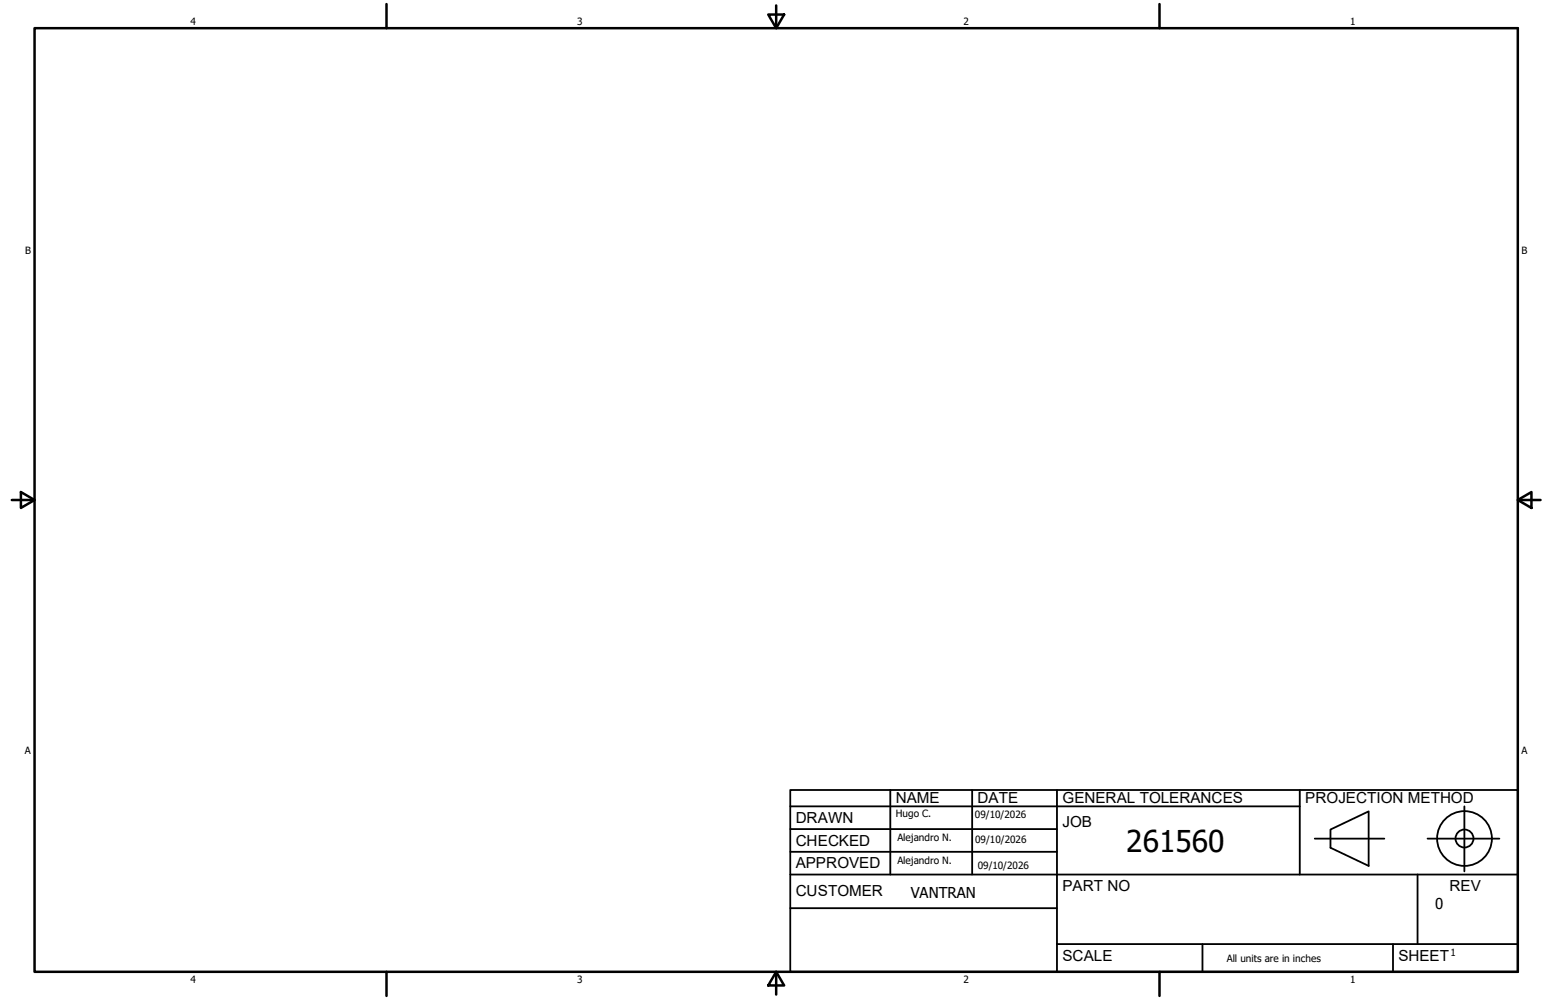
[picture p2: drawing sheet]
<svg xmlns="http://www.w3.org/2000/svg" width="432mm" height="279mm" viewBox="0 0 432 279" stroke-linecap="round" stroke-linejoin="round" font-family="sans-serif">
<!-- layer: Borde (ANSI) -->
<g fill="none" stroke="#000" stroke-width=".7">
<path d="M9.7 7.9h414.2v263.6h-414.2zM107.9 1.1v6.8M214.6 4.1h4.4l-2.2 3.8zM216.8 1.5v6.4M323.8 1.1v6.8M3.3 139.7h6.4M5.8 137.5l3.9 2.2-3.9 2.2zM423.9 139.7l3.8-2.2v4.4zM423.9 139.7h6.4M107.9 271.5v6.8M216.8 271.5l2.2 3.8h-4.4zM216.8 271.5v6.4"/>
<path d="M323.8 271.5v6.8"/>
</g>
<!-- layer: Title (ANSI)-1 -->
<g fill="none" stroke="#000" stroke-width=".51">
<path d="M220.7 220.7h203.2v50.8h-203.2zM220.7 225.3h142.3M220.7 231.6h74.5M220.7 238h74.5M248.7 220.7v23.6M271.5 220.7v23.6M295.2 220.7v50.8M363 220.7v23.6M367.2 234.3h19.5M371.6 231.8l10.7-5.1v15.2l-10.7-5zM398.7 234.3h20.1M409 225.3v18.2"/>
<path d="M220.7 244.3h203.2M220.7 253.7h74.5M395.9 244.3v19.5M295.2 263.8h128.7M335.9 263.8v7.7M389.1 263.8v7.7"/>
<circle cx="409" cy="234.3" r="7.7"/>
<circle cx="409" cy="234.3" r="2.51"/>
</g>
<text font-size="8.4" x="314.6" y="238.1">261560</text>
<g font-size="4.3">
<text x="250.2" y="224.2">NAME</text>
<text x="273" y="224.2">DATE</text>
<text x="296.7" y="224.3">GENERAL TOLERANCES</text>
<text x="364.6" y="224.3">PROJECTION METHOD</text>
<text x="222.2" y="229.9">DRAWN</text>
<text x="296.7" y="230.9">JOB</text>
<text x="222.2" y="236.3">CHECKED</text>
<text x="222.2" y="242.6">APPROVED</text>
<text x="222.2" y="250.3">CUSTOMER</text>
<text x="296.7" y="249">PART NO</text>
<text x="404.8" y="248.9">REV</text>
<text x="296.7" y="268.4">SCALE</text>
<text x="390.6" y="268.4">SHEET</text>
</g>
<g font-size="4.2">
<text x="254.4" y="250.8">VANTRAN</text>
<text x="400.9" y="254">0</text>
</g>
<g font-size="2.8">
<text x="53.2" y="6.9">4</text>
<text x="161.2" y="6.9">3</text>
<text x="269.1" y="6.9">2</text>
<text x="377.1" y="6.9">1</text>
<text x="7" y="70.9">B</text>
<text x="424.9" y="70.9">B</text>
<text x="6.9" y="210.6">A</text>
<text x="424.9" y="210.6">A</text>
<text x="250.2" y="228.3">Hugo C.</text>
<text x="272.3" y="228.4">09/10/2026</text>
<text x="250.6" y="234.9">Alejandro N.</text>
<text x="272.4" y="235.6">09/10/2026</text>
<text x="250.6" y="241.5">Alejandro N.</text>
<text x="273.1" y="242.8">09/10/2026</text>
<text x="342.6" y="268.7">All units are in inches</text>
<text x="405.1" y="267.1">1</text>
<text x="53.2" y="274.6">4</text>
<text x="161.2" y="274.6">3</text>
<text x="269.1" y="274.6">2</text>
<text x="377.1" y="274.6">1</text>
</g>
</svg>
